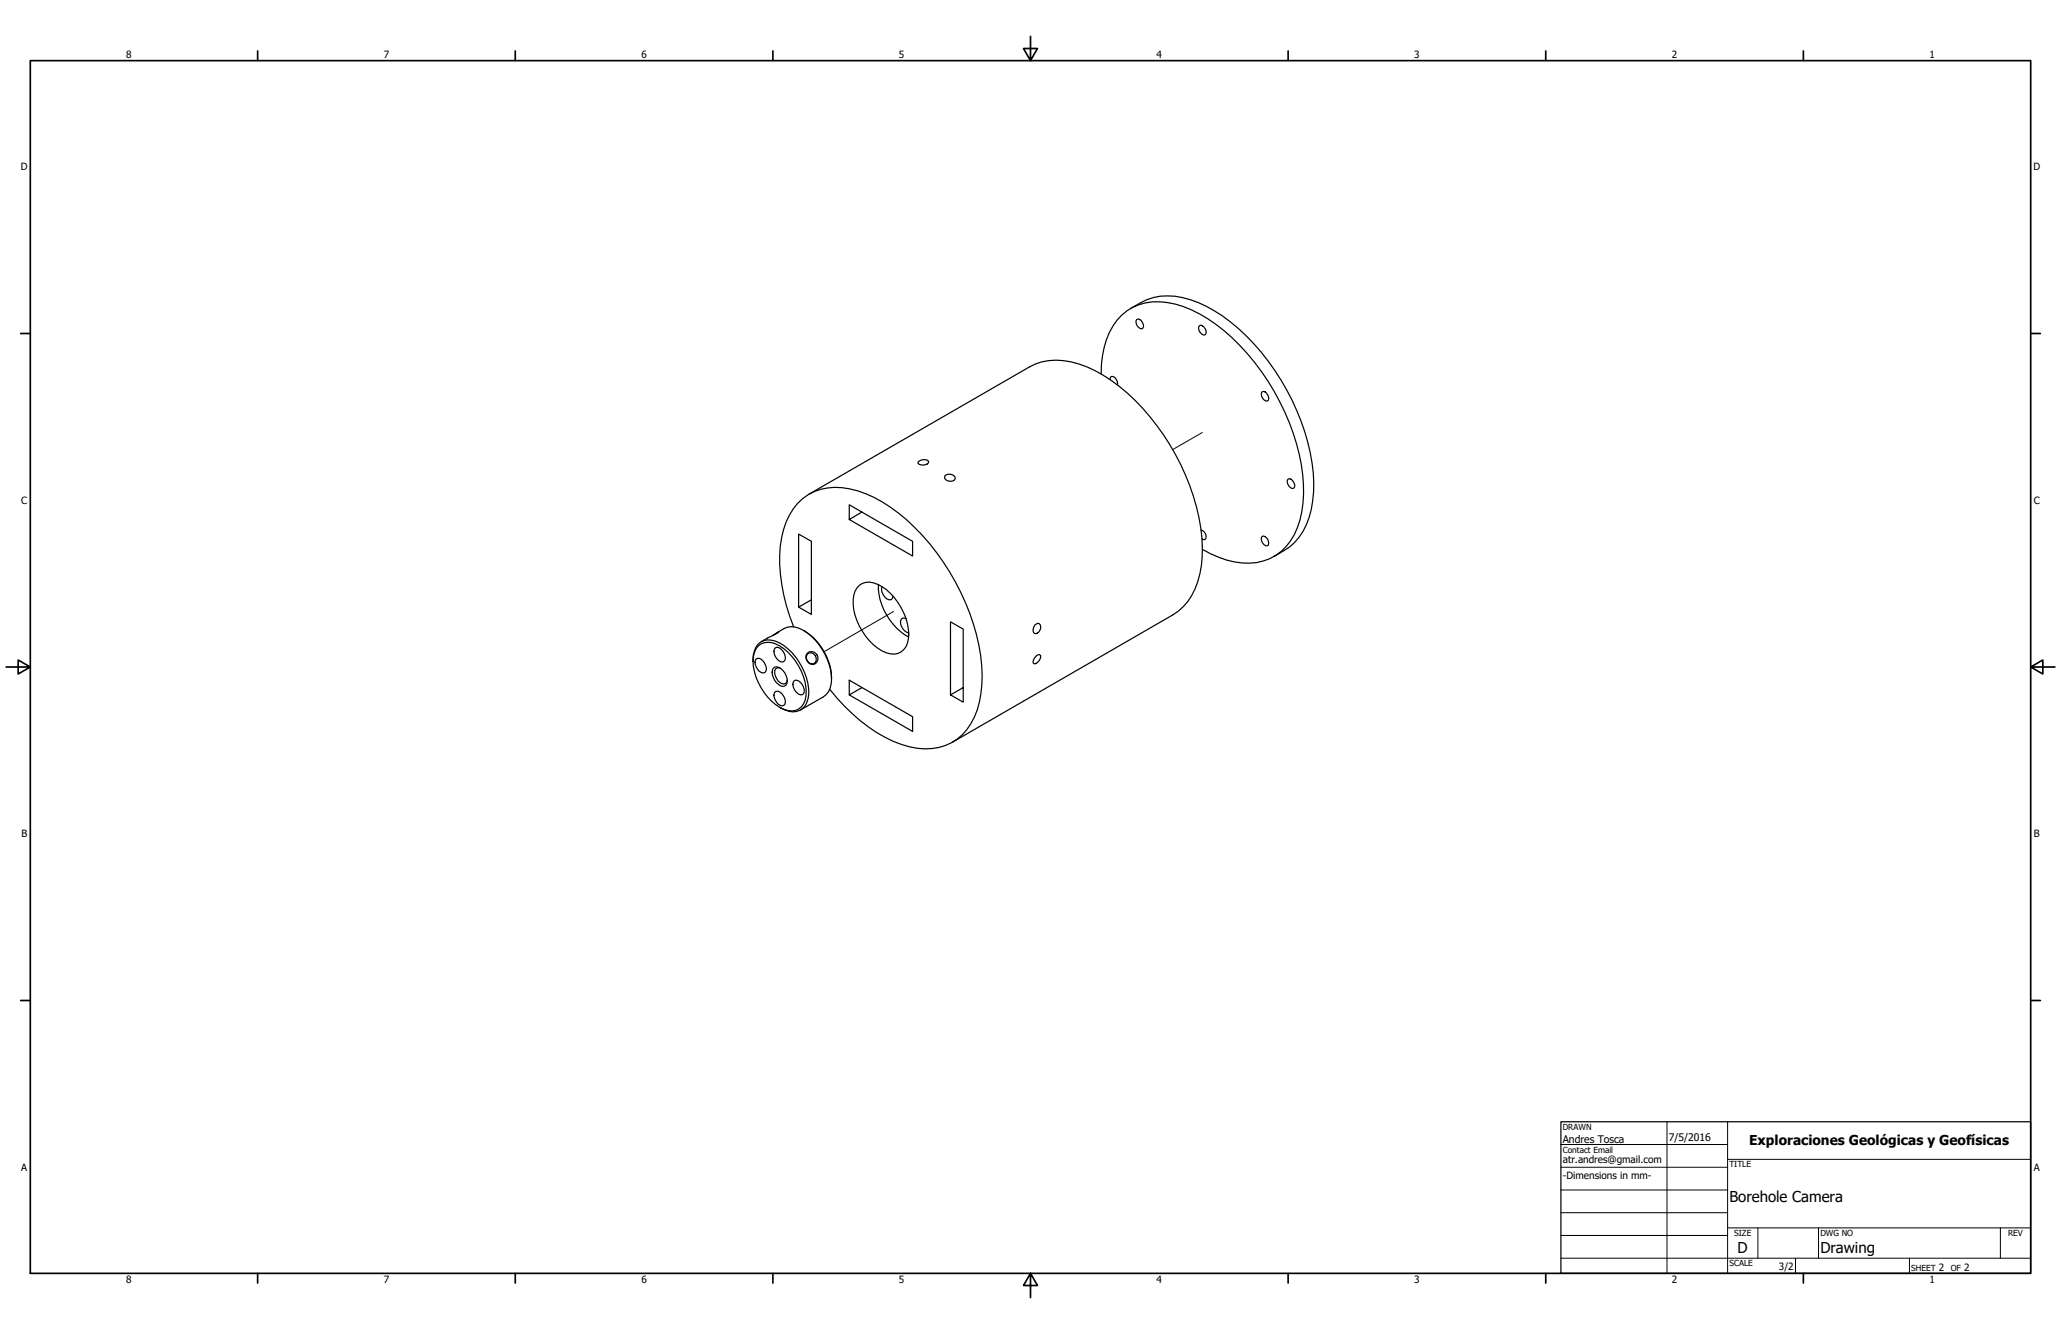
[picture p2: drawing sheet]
<svg xmlns="http://www.w3.org/2000/svg" width="864mm" height="559mm" viewBox="0 0 864 559" stroke-linecap="round" stroke-linejoin="round" font-family="sans-serif">
<g fill="none" stroke="#000" stroke-width=".42">
<path d="M503.8 181.2l-12.4 7.1M374.4 256.2l-29.1 16.8M654 479.4h69.9M698.5 469.9v63.5M723.9 469.9v63.5M654 488.9h69.9M654 498.5h69.9M723.9 485.6h127M654 508h69.9M654 517.5h69.9M723.9 514.3h127M736.6 514.3v12.7"/>
<path d="M762 514.3v12.7M838.2 514.3v12.7M654 527h196.9M752.3 527v6.4M800.1 527v6.4"/>
</g>
<g fill="none" stroke="#000" stroke-width=".51">
<path d="M473.8 129.2a25.9 25.9 0 0 1 24.9-3.7 63.5 63.5 0 0 1 26.8 18.6 97.1 97.1 0 0 1 24.8 54 39.2 39.2 0 0 1-5.9 26.9 26.7 26.7 0 0 1-10.6 8.1M476.4 133.8a2.56 2.56 0 0 1 2.5 3.6l-.4 .3a2.73 2.73 0 0 1-2.1-3.9zM502.7 136.4a2.21 2.21 0 0 1 2.6 2.2l-.1 1.4a1.57 1.57 0 0 1-2.3-.7 2.16 2.16 0 0 1-.2-2.9zM461.4 156.7a33.2 33.2 0 0 1 8.6-24.7 23.2 23.2 0 0 1 22.4-4.6 62.3 62.3 0 0 1 30.3 20.7 96.9 96.9 0 0 1 23.1 50.7 41.7 41.7 0 0 1-5 27.8 21.7 21.7 0 0 1-23.5 8.8 45.1 45.1 0 0 1-13.5-5.3M465.1 159l.4-1.1a2.5 2.5 0 0 1 2.7 3.3M528.9 164.1a2.44 2.44 0 0 1 2.3 1.3 2.44 2.44 0 0 1-.2 2.6 2.74 2.74 0 0 1-2.1-3.9zM384.8 193.4a3.3 3.3 0 0 1 4.1-.3l.2 .4a2.81 2.81 0 0 1-4.5 .4zM395.9 199.4a2.64 2.64 0 0 1 4.3 .9 2.41 2.41 0 0 1-2.3 1.3 2.41 2.41 0 0 1-2.1-1.6zM339.1 206.9l92.3-53.2a27 27 0 0 1 24 0 77.1 77.1 0 0 1 32.2 28.5 91.7 91.7 0 0 1 16.2 47 34.2 34.2 0 0 1-8 24.9l-4.4 3.5-92.3 53.3M361.2 214.5l-5.3 3.1v-6.1l26.5 15.3v6.1l-26.5-15.3M539.8 200.7a2.61 2.61 0 0 1 2.5 3.6l-.4 .3a2.73 2.73 0 0 1-2.1-3.9zM503.3 222a2.65 2.65 0 0 1 1.5 4l-1.1-.3"/>
<path d="M528.9 224.7a2.44 2.44 0 0 1 2.3 1.3 2.44 2.44 0 0 1-.2 2.7 2.74 2.74 0 0 1-2.1-4zM340 251.3l-5.4 3v-30.6l5.4 3.1v30.6l-5.4-3.1M360.1 245.2a7.8 7.8 0 0 1 9.5 .5 25.2 25.2 0 0 1 11 22 6.5 6.5 0 0 1-9.3 5.7 24.8 24.8 0 0 1-13.8-22.3 7.9 7.9 0 0 1 2.6-5.9zM368.1 244.9a25.2 25.2 0 0 0 12.6 21.9M369.6 245.7a4.4 4.4 0 0 0 3.5 5.6l.5-.3 .5-1.3M379.7 259.2l-1.5-.2a3.2 3.2 0 0 0 .3 4.7l1.5 1.2 .7 .1M315.5 277a7.6 7.6 0 0 1 6.1-9 17.1 17.1 0 0 1 13.2 9.3 20.2 20.2 0 0 1 3.3 16.8 6.3 6.3 0 0 1-9.1 3.3l-2.3-1.1M316.9 276a3.1 3.1 0 0 1 3.9 2.7 2 2 0 0 1-1.1 3.2 4.3 4.3 0 0 1-2.8-5.9zM317.7 270.6a7.2 7.2 0 0 1 9 0 24 24 0 0 1 11 21.2 6.2 6.2 0 0 1-9.3 5.3 23.7 23.7 0 0 1-12.7-22l1-3.3zM323.8 266.2l2.5-1.5-7.3 4.1M324 279.9a2.58 2.58 0 0 1 4 1 5.4 5.4 0 0 1 1.4 6.1 2.15 2.15 0 0 1-3.1-.2 6 6 0 0 1-2.3-6.9zM324.8 271.5a3.2 3.2 0 0 1 4 2.6 2.05 2.05 0 0 1-1.1 3.2 4.3 4.3 0 0 1-2.9-5.8z"/>
<path d="M325.9 264.9a8.9 8.9 0 0 1 12.2 .1 25 25 0 0 1 10.1 21.7 7 7 0 0 1-3.2 5.2l-9.5 5.5M327 279.9a1.66 1.66 0 0 0-2 .2 1.66 1.66 0 0 0-.4 1.9 4.8 4.8 0 0 0 3.9 4.5l.7-.2 .7-1.4M332.5 262.6a70.8 70.8 0 0 1-5-37.5 24.7 24.7 0 0 1 13.7-19.2 29.8 29.8 0 0 1 25 2.4 87.5 87.5 0 0 1 36.3 39.7 76.3 76.3 0 0 1 8.5 42.4 26.5 26.5 0 0 1-12.3 20.7 27.7 27.7 0 0 1-24.5-.6 72.1 72.1 0 0 1-26.5-21.8M336.7 264.1a24.3 24.3 0 0 1 11.7 20.3M338.2 274.2a2.28 2.28 0 0 1 3.5 .6 2.28 2.28 0 0 1-1.3 3.3 2.67 2.67 0 0 1-2.2-3.9zM338.4 273.6a2.66 2.66 0 0 1 4.1 1.1 2.66 2.66 0 0 1-2.3 3.6 2.97 2.97 0 0 1-1.8-4.7zM433.6 261.8l1.2-.7a2.07 2.07 0 0 1 .5 3.6l-.6 .5-1.2 .2a2.45 2.45 0 0 1 .1-3.6zM434 275l1.3-.8 .4 .1a2.76 2.76 0 0 1-2.1 3.8l-.4-.1a2.14 2.14 0 0 1 .8-3zM324.8 289.8a2.08 2.08 0 0 1 2.9 .8 3.4 3.4 0 0 1 .6 4.9 3.6 3.6 0 0 1-3.9-3.3v-1.8zM332.7 285.2a3.2 3.2 0 0 1 4 2.7 2.05 2.05 0 0 1-1.1 3.2 4.3 4.3 0 0 1-2.9-5.9zM361.2 288l-5.3 3.1 26.5 15.3v-6.2l-26.5-15.3v6.2M403.6 288l-5.3 3.1 5.3 3v-30.6l-5.3-3v30.6"/>
<path d="M654 469.9h196.9v63.5h-196.9z"/>
</g>
<g fill="none" stroke="#000" stroke-width=".7">
<path d="M431.8 15.2v10.2l-2.9-5.1h5.8l-2.9 5.1M12.7 25.4h838.2v508h-838.2zM107.9 21.3v4.1M215.9 21.3v4.1M323.8 21.3v4.1M539.8 21.3v4.1M647.7 21.3v4.1M755.6 21.3v4.1M8.6 139.7h4.1M850.9 139.7h4.1M2.5 279.4h10.2l-5.1-2.9v5.8l5.1-2.9M850.9 279.4l5.1 2.9v-5.8l-5.1 2.9h10.2"/>
<path d="M8.6 419.1h4.1M850.9 419.1h4.1M107.9 533.4v4.1M215.9 533.4v4.1M323.8 533.4v4.1M431.8 533.4l2.9 5.1h-5.8l2.9-5.1v10.2M539.8 533.4v4.1M647.7 533.4v4.1M755.6 533.4v4.1"/>
</g>
<g font-size="6.3">
<text x="724.7" y="503.4">Borehole Camera</text>
<text x="728.1" y="524.9">D</text>
<text x="762.8" y="525">Drawing</text>
</g>
<text font-size="5.7" x="732.9" y="479.6">Exploraciones Geológicas y Geofísicas</text>
<g font-size="4.4">
<text x="654.8" y="478.6">Andres Tosca</text>
<text x="699.3" y="478">7/5/2016</text>
</g>
<g font-size="4.2">
<text x="52.8" y="24.4">8</text>
<text x="160.8" y="24.4">7</text>
<text x="268.7" y="24.4">6</text>
<text x="376.7" y="24.4">5</text>
<text x="484.6" y="24.4">4</text>
<text x="592.6" y="24.4">3</text>
<text x="700.5" y="24.4">2</text>
<text x="808.5" y="24.4">1</text>
<text x="8.8" y="71.4">D</text>
<text x="852" y="71.4">D</text>
<text x="8.9" y="211.1">C</text>
<text x="852.2" y="211.1">C</text>
<text x="9" y="350.8">B</text>
<text x="852.2" y="350.8">B</text>
<text x="8.9" y="490.5">A</text>
<text x="654.8" y="487.3">atr.andres@gmail.com</text>
<text x="852.2" y="490.5">A</text>
<text x="654.9" y="494">-Dimensions in mm-</text>
<text x="745.4" y="532">3/2</text>
<text x="812.4" y="532.6">2</text>
<text x="823" y="532.6">2</text>
<text x="52.8" y="537.5">8</text>
<text x="160.8" y="537.5">7</text>
<text x="268.7" y="537.5">6</text>
<text x="376.7" y="537.5">5</text>
<text x="484.6" y="537.5">4</text>
<text x="592.6" y="537.5">3</text>
<text x="700.5" y="537.5">2</text>
<text x="808.5" y="537.5">1</text>
</g>
<g font-size="3.5">
<text x="654.8" y="473.2">DRAWN</text>
<text x="654.8" y="482.9">Contact Email</text>
<text x="724.7" y="488.9">TITLE</text>
<text x="726.7" y="517.7">SIZE</text>
<text x="762.8" y="517.7">DWG NO</text>
<text x="841.4" y="517.7">REV</text>
<text x="724.7" y="530.4">SCALE</text>
<text x="800.9" y="532.6">SHEET</text>
<text x="817.4" y="532.6">OF</text>
</g>
</svg>
